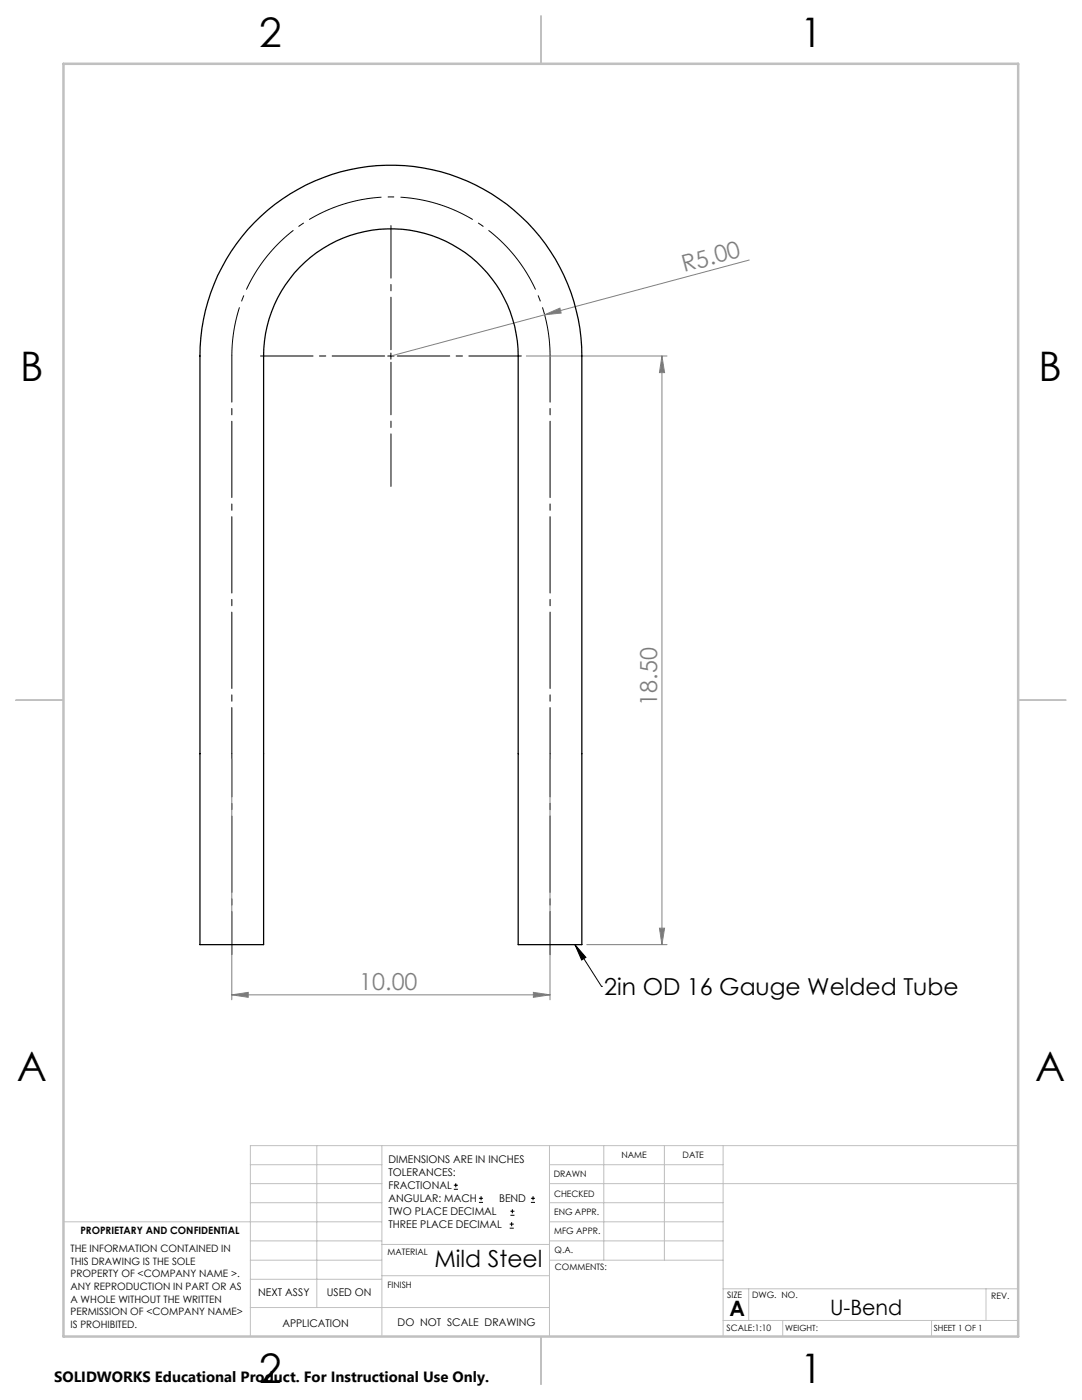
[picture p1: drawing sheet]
<svg xmlns="http://www.w3.org/2000/svg" width="216mm" height="279mm" viewBox="0 0 216 279" stroke-linecap="round" stroke-linejoin="round" font-family="sans-serif">
<g fill="none" stroke="#000" stroke-width=".2">
<path d="M77.4 71h1.2M78 70.4v1.3M114.7 188.5l2.2 2.6-.8 .5zM114.7 188.5l5.3 8.3M120 196.8h.1M90.6 237.3h.8M90.6 236.5h.8M90.9 236.1v.9M95.6 240h.8M95.6 239.1h.8M96 238.7v.8M105.9 240h.9"/>
<path d="M105.9 239.1h.9M106.4 238.7v.8M101.7 245.1h.8M101.7 244.3h.8M101.8 242.5h.9M101.8 241.7h.9M102.1 243.9v.8M102.2 241.3v.8"/>
</g>
<path d="M109.8 71a31.7 31.7 0 0 0-31.8-31.7 31.7 31.7 0 0 0-31.7 31.7" fill="none" stroke="#000" stroke-width=".2" stroke-dasharray="15.2 1.3 1.3 1.3" stroke-dashoffset="5.4" stroke-linecap="butt"/>
<path d="M149.5 51.9l-71.5 19.1M105 71h28.1M108.7 62.8l3-1.3 .3 1zM132.1 71l.5 3.4h-1zM132.1 71v117.5M46.2 151.4v48.1M109.7 151.4v48.1M46.2 198.5l3.3-.5v1zM46.2 198.5h63.5M106.4 198l3.3 .5-3.3 .5zM117.1 188.5h16M131.6 185.2h1l-.5 3.3z" fill="none" stroke="#808080" stroke-width=".2"/>
<path d="M46.3 150.4v-79.4M109.8 150.4v-79.4" fill="none" stroke="#000" stroke-width=".2" stroke-dasharray="15.2 1.3 1.3 1.3" stroke-dashoffset="6"/>
<path d="M46.3 150.4v40.1M109.8 150.4v40.1" fill="none" stroke="#000" stroke-width=".2" stroke-dasharray="15.2 1.3 1.3 1.3" stroke-dashoffset="6.6"/>
<path d="M76.8 71h-24.8M78 69.8v-24.8M78 72.3v24.8M79.3 71h24.7" fill="none" stroke="#000" stroke-width=".2" stroke-dasharray="15.2 1.3 1.3 1.3" stroke-dashoffset="4.8"/>
<g fill="none" stroke="#c0c0c0" stroke-width=".2">
<path d="M50 232.4h26.2M50 236.2h26.2M63.2 228.6v32.3M76.2 228.6v38.1M109.6 228.6v38.1M109.6 232.4h34.7M109.6 236.2h93.6M120.5 228.6v22.9M132.6 228.6v22.9M144.3 228.6v38.1M203.2 228.6h-153.2v38.1M12.7 243.8h63.5"/>
<path d="M50 251.5h26.2M50 240h26.2M50 247.7h26.2M50 255.3h26.2M76.2 254.6h33.4M76.2 248.4h33.4M109.6 251.5h34.7M109.6 243.8h34.7M109.6 240h34.7M109.6 247.7h34.7M144.3 257.2h58.9M149.4 257.2v6.3"/>
<path d="M196.7 257.2v6.3M50 260.9h59.6M144.3 263.5h58.9M156.2 263.5v3.2M185.9 263.5v3.2"/>
</g>
<path d="M108 3.2v9.5M3.1 139.7h9.6M203.2 139.7h9.5M108 266.7v9.6" fill="none" stroke="#c0c0c0" stroke-width=".25"/>
<path d="M12.7 12.7h190.5v254h-190.5z" fill="none" stroke="#c0c0c0" stroke-width=".5"/>
<path d="M114.7 188.5l2.2 2.6-.8 .5z" fill="#000"/>
<g fill="#808080">
<path d="M108.7 62.8l3-1.3 .3 1z"/>
<path d="M106.4 198l3.3 .5-3.3 .5zM46.2 198.5l3.3-.5v1z"/>
<path d="M132.1 71l.5 3.4h-1zM131.6 185.2h1l-.5 3.3z"/>
</g>
<path d="M50.7 44.5a38.1 38.1 0 0 1 41.7-8.7 38.1 38.1 0 0 1 23.7 35.2v117.5h-12.7v-117.5a25.4 25.4 0 0 0-25.4-25.3 25.4 25.4 0 0 0-25.4 25.3v117.5h-12.7v-117.5a38.2 38.2 0 0 1 10.8-26.5z" fill="none" stroke="#000" stroke-width=".25"/>
<g font-size="8.1">
<text x="51.7" y="9.3">2</text>
<text x="159.7" y="9.3">1</text>
<text x="4" y="76">B</text>
<text x="207.2" y="76">B</text>
<text x="3.3" y="215.7">A</text>
<text x="206.5" y="215.7">A</text>
<text x="51.7" y="276">2</text>
<text x="159.7" y="276">1</text>
</g>
<g font-size="4.7" fill="#808080">
<text x="136.5" y="54.3" transform="rotate(-15 136.5 54.3)">R5.00</text>
<text x="131.1" y="140.8" transform="rotate(-90 131.1 140.8)">18.50</text>
<text x="71.7" y="197.5">10.00</text>
</g>
<g font-size="4.7">
<text x="120.6" y="198.5">2in OD 16 Gauge Welded Tube</text>
<text x="86.7" y="252.9">Mild Steel</text>
</g>
<g font-size="4.2">
<text x="145.6" y="262.7">A</text>
<text x="165.6" y="262.4">U-Bend</text>
</g>
<text font-size="3" x="10.8" y="275.7">SOLIDWORKS Educational Product. For Instructional Use Only.</text>
<g font-size="2.1">
<text x="77.5" y="232.2">DIMENSIONS ARE IN INCHES</text>
<text x="77.5" y="234.7">TOLERANCES:</text>
<text x="77.5" y="237.3">FRACTIONAL</text>
<text x="77.5" y="239.9">ANGULAR: MACH</text>
<text x="99.6" y="239.9">BEND</text>
<text x="77.5" y="242.5">TWO PLACE DECIMAL</text>
<text x="77.5" y="245.1">THREE PLACE DECIMAL</text>
<text x="51.5" y="258.7">NEXT ASSY</text>
<text x="65.2" y="258.6">USED ON</text>
<text x="56.3" y="264.8">APPLICATION</text>
<text x="79.3" y="264.6">DO NOT SCALE DRAWING</text>
</g>
<g font-size="2">
<text x="14.1" y="249.9">THE INFORMATION CONTAINED IN</text>
<text x="16" y="246.3">PROPRIETARY AND CONFIDENTIAL</text>
<text x="14.1" y="252.4">THIS DRAWING IS THE SOLE</text>
<text x="14.1" y="254.9">PROPERTY OF &lt;COMPANY NAME &gt;.</text>
<text x="14.1" y="257.4">ANY REPRODUCTION IN PART OR AS</text>
<text x="14.1" y="260">A WHOLE WITHOUT THE WRITTEN</text>
<text x="14.1" y="262.5">PERMISSION OF &lt;COMPANY NAME&gt;</text>
<text x="14.1" y="265">IS PROHIBITED.</text>
</g>
<g font-size="1.8">
<text x="124" y="231.1">NAME</text>
<text x="136.2" y="231.1">DATE</text>
<text x="110.5" y="234.8">DRAWN</text>
<text x="110.5" y="238.9">CHECKED</text>
<text x="110.6" y="242.5">ENG APPR.</text>
<text x="77.3" y="250.5">MATERIAL</text>
<text x="110.6" y="246.3">MFG APPR.</text>
<text x="110.7" y="250">Q.A.</text>
<text x="77.3" y="257">FINISH</text>
<text x="110.7" y="253.5">COMMENTS:</text>
<text x="145.1" y="259">SIZE</text>
<text x="150.1" y="259.1">DWG. NO.</text>
<text x="197.8" y="259.2">REV.</text>
<text x="145" y="265.7">SCALE:1:10</text>
</g>
<g font-size="1.7">
<text x="156.7" y="265.7">WEIGHT:</text>
<text x="186.3" y="265.7">SHEET 1 OF 1</text>
</g>
</svg>
